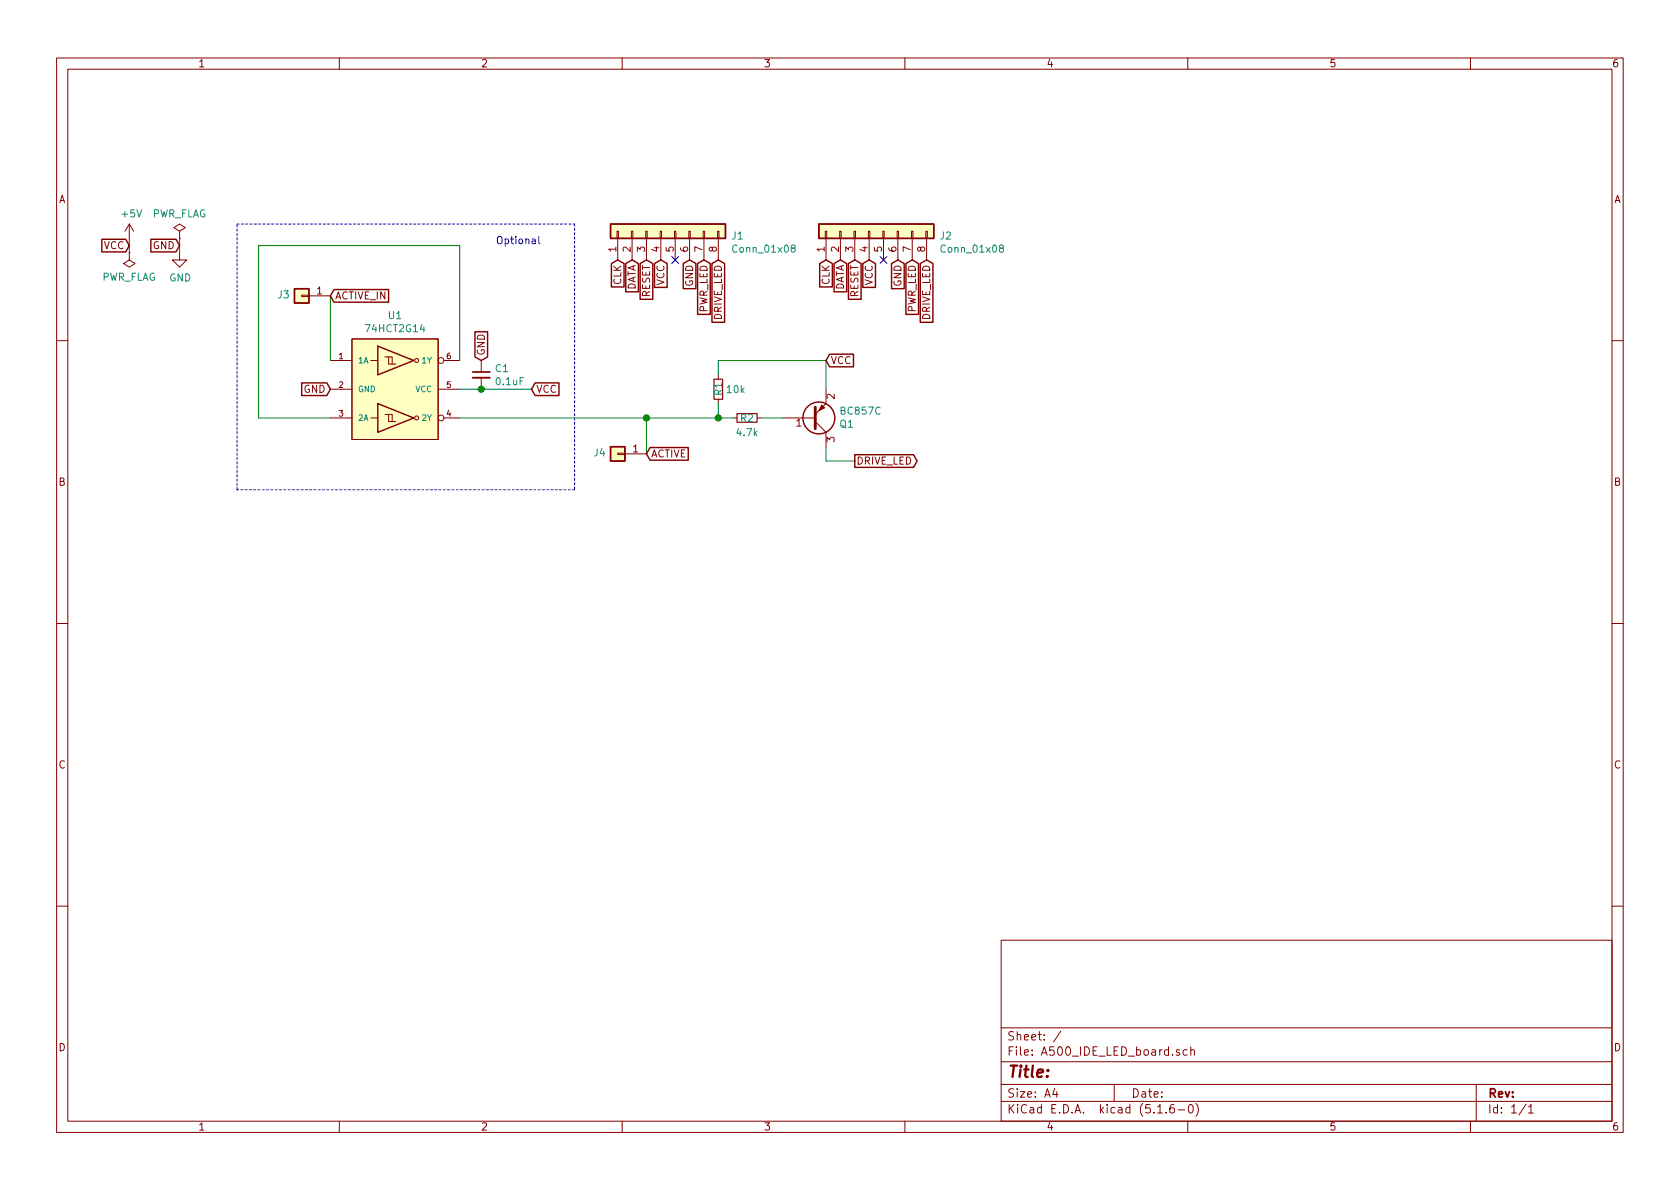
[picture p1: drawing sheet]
EESchema Schematic File Version 4
EELAYER 30 0
EELAYER END
$Descr A4 11693 8268
encoding utf-8
Sheet 1 1
Title ""
Date ""
Rev ""
Comp ""
Comment1 ""
Comment2 ""
Comment3 ""
Comment4 ""
$EndDescr
$Comp
L A500_IDE_LED_board:74HCT2G14 U1
U 1 1
P 2750 2700
F 0 "U1" H 2750 3215 50  0000 C CNN
F 1 "74HCT2G14" H 2750 3124 50  0000 C CNN
F 2 "Package_SO:TSOP-6_1.65x3.05mm_P0.95mm" H 3250 3650 50  0001 C CNN
F 3 "" H 3250 3650 50  0001 C CNN
	1    2750 2700
	1    0    0    -1  
$EndComp
$Comp
L power:PWR_FLAG #FLG0101
U 1 1
P 900 1750
F 0 "#FLG0101" H 900 1825 50  0001 C CNN
F 1 "PWR_FLAG" H 900 1923 50  0000 C CNN
F 2 "" H 900 1750 50  0001 C CNN
F 3 "~" H 900 1750 50  0001 C CNN
	1    900  1750
	-1   0    0    1   
$EndComp
$Comp
L power:+5V #PWR0101
U 1 1
P 900 1650
F 0 "#PWR0101" H 900 1500 50  0001 C CNN
F 1 "+5V" H 915 1823 50  0000 C CNN
F 2 "" H 900 1650 50  0001 C CNN
F 3 "" H 900 1650 50  0001 C CNN
	1    900  1650
	1    0    0    -1  
$EndComp
Wire Wire Line
	900  1750 900  1650
Text GLabel 900  1700 0    50   Input ~ 0
VCC
$Comp
L power:PWR_FLAG #FLG0102
U 1 1
P 1250 1650
F 0 "#FLG0102" H 1250 1725 50  0001 C CNN
F 1 "PWR_FLAG" H 1250 1823 50  0000 C CNN
F 2 "" H 1250 1650 50  0001 C CNN
F 3 "~" H 1250 1650 50  0001 C CNN
	1    1250 1650
	1    0    0    -1  
$EndComp
$Comp
L power:GND #PWR0102
U 1 1
P 1250 1750
F 0 "#PWR0102" H 1250 1500 50  0001 C CNN
F 1 "GND" H 1255 1577 50  0000 C CNN
F 2 "" H 1250 1750 50  0001 C CNN
F 3 "" H 1250 1750 50  0001 C CNN
	1    1250 1750
	1    0    0    -1  
$EndComp
Wire Wire Line
	1250 1650 1250 1750
Text GLabel 1250 1700 0    50   Input ~ 0
GND
Text GLabel 2300 2700 0    50   Input ~ 0
GND
Text GLabel 2300 2050 2    50   Input ~ 0
ACTIVE_IN
Text GLabel 4500 3150 2    50   Input ~ 0
ACTIVE
$Comp
L Device:C_Small C1
U 1 1
P 3350 2600
F 0 "C1" H 3442 2646 50  0000 L CNN
F 1 "0.1uF" H 3442 2555 50  0000 L CNN
F 2 "Capacitor_SMD:C_0805_2012Metric_Pad1.15x1.40mm_HandSolder" H 3350 2600 50  0001 C CNN
F 3 "~" H 3350 2600 50  0001 C CNN
	1    3350 2600
	1    0    0    -1  
$EndComp
Text GLabel 3350 2500 1    50   Input ~ 0
GND
Wire Wire Line
	1800 2900 2300 2900
$Comp
L Connector_Generic:Conn_01x08 J2
U 1 1
P 6050 1600
F 0 "J2" V 6014 1112 50  0000 R CNN
F 1 "Conn_01x08" V 5923 1112 50  0000 R CNN
F 2 "Connector_PinSocket_2.54mm:PinSocket_1x08_P2.54mm_Vertical" H 6050 1600 50  0001 C CNN
F 3 "~" H 6050 1600 50  0001 C CNN
	1    6050 1600
	0    -1   -1   0   
$EndComp
Text GLabel 5750 1800 3    50   Input ~ 0
CLK
Text GLabel 5850 1800 3    50   Input ~ 0
DATA
Text GLabel 5950 1800 3    50   Input ~ 0
RESET
Text GLabel 3700 2700 2    50   Input ~ 0
VCC
Text GLabel 6050 1800 3    50   Input ~ 0
VCC
NoConn ~ 6150 1800
Text GLabel 6250 1800 3    50   Input ~ 0
GND
Text GLabel 6350 1800 3    50   Input ~ 0
PWR_LED
Text GLabel 6450 1800 3    50   Input ~ 0
DRIVE_LED
$Comp
L Connector_Generic:Conn_01x08 J1
U 1 1
P 4600 1600
F 0 "J1" V 4564 1112 50  0000 R CNN
F 1 "Conn_01x08" V 4473 1112 50  0000 R CNN
F 2 "Connector_PinHeader_2.54mm:PinHeader_1x08_P2.54mm_Vertical" H 4600 1600 50  0001 C CNN
F 3 "~" H 4600 1600 50  0001 C CNN
	1    4600 1600
	0    -1   -1   0   
$EndComp
Text GLabel 4300 1800 3    50   Input ~ 0
CLK
Text GLabel 4400 1800 3    50   Input ~ 0
DATA
Text GLabel 4500 1800 3    50   Input ~ 0
RESET
Text GLabel 4600 1800 3    50   Input ~ 0
VCC
NoConn ~ 4700 1800
Text GLabel 4800 1800 3    50   Input ~ 0
GND
Text GLabel 4900 1800 3    50   Input ~ 0
PWR_LED
Text GLabel 5000 1800 3    50   Input ~ 0
DRIVE_LED
Wire Wire Line
	3700 2700 3350 2700
Connection ~ 3350 2700
Wire Wire Line
	3350 2700 3200 2700
$Comp
L Connector_Generic:Conn_01x01 J3
U 1 1
P 2100 2050
F 0 "J3" H 2180 2046 50  0000 L CNN
F 1 "Conn_01x01" H 2180 2001 50  0001 L CNN
F 2 "Connector_PinHeader_2.54mm:PinHeader_1x01_P2.54mm_Horizontal" H 2100 2050 50  0001 C CNN
F 3 "~" H 2100 2050 50  0001 C CNN
	1    2100 2050
	-1   0    0    1   
$EndComp
Wire Wire Line
	2300 2050 2300 2500
Wire Wire Line
	1800 1700 3200 1700
Wire Wire Line
	3200 1700 3200 2500
Wire Wire Line
	1800 1700 1800 2900
$Comp
L Transistor_BJT:BC857 Q1
U 1 1
P 5650 2900
F 0 "Q1" H 5841 2946 50  0000 L CNN
F 1 "BC857C" H 5841 2855 50  0000 L CNN
F 2 "Package_TO_SOT_SMD:SOT-23" H 5850 2825 50  0001 L CIN
F 3 "http://www.fairchildsemi.com/ds/BC/BC856.pdf" H 5650 2900 50  0001 L CNN
	1    5650 2900
	1    0    0    1   
$EndComp
Wire Notes Line
	4000 1550 4000 3400
Wire Notes Line
	4000 3400 1650 3400
Wire Notes Line
	1650 3400 1650 1550
Wire Notes Line
	1650 1550 4000 1550
Text Notes 3450 1700 0    50   ~ 0
Optional
$Comp
L Device:R_Small R1
U 1 1
P 5000 2700
F 0 "R1" V 5000 2650 50  0000 L CNN
F 1 "10k" H 5050 2700 50  0000 L CNN
F 2 "Resistor_SMD:R_1206_3216Metric_Pad1.42x1.75mm_HandSolder" H 5000 2700 50  0001 C CNN
F 3 "~" H 5000 2700 50  0001 C CNN
	1    5000 2700
	1    0    0    -1  
$EndComp
$Comp
L Device:R_Small R2
U 1 1
P 5200 2900
F 0 "R2" V 5200 2900 50  0000 C CNN
F 1 "4.7k" V 5300 2900 50  0000 C CNN
F 2 "Resistor_SMD:R_1206_3216Metric_Pad1.42x1.75mm_HandSolder" H 5200 2900 50  0001 C CNN
F 3 "~" H 5200 2900 50  0001 C CNN
	1    5200 2900
	0    1    1    0   
$EndComp
Wire Wire Line
	5000 2800 5000 2900
Connection ~ 5000 2900
Wire Wire Line
	5000 2900 5100 2900
Wire Wire Line
	5000 2600 5000 2500
Wire Wire Line
	5000 2500 5750 2500
Wire Wire Line
	5750 2500 5750 2700
Text GLabel 5750 2500 2    50   Input ~ 0
VCC
Wire Wire Line
	5300 2900 5450 2900
Text GLabel 5950 3200 2    50   Output ~ 0
DRIVE_LED
Wire Wire Line
	5750 3100 5750 3200
Wire Wire Line
	5750 3200 5950 3200
$Comp
L Connector_Generic:Conn_01x01 J4
U 1 1
P 4300 3150
F 0 "J4" H 4380 3146 50  0000 L CNN
F 1 "Conn_01x01" H 4380 3101 50  0001 L CNN
F 2 "Connector_PinHeader_2.54mm:PinHeader_1x01_P2.54mm_Vertical" H 4300 3150 50  0001 C CNN
F 3 "~" H 4300 3150 50  0001 C CNN
	1    4300 3150
	-1   0    0    1   
$EndComp
Wire Wire Line
	4500 3150 4500 2900
Connection ~ 4500 2900
Wire Wire Line
	4500 2900 5000 2900
Wire Wire Line
	3200 2900 4500 2900
$EndSCHEMATC
